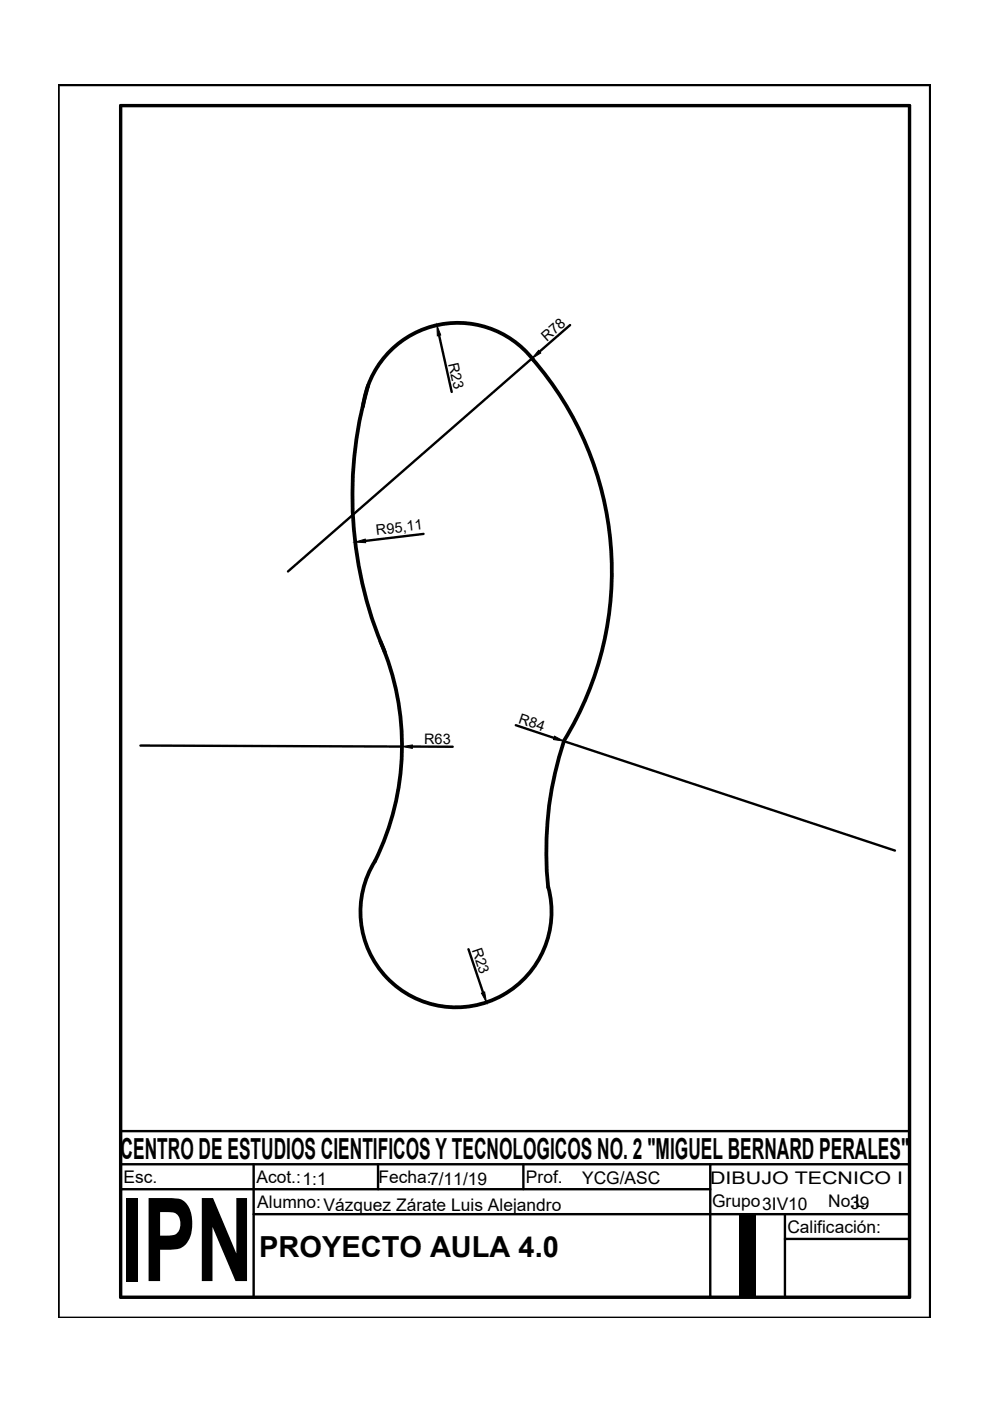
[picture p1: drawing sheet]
<svg xmlns="http://www.w3.org/2000/svg" width="210mm" height="297mm" viewBox="0 0 210 297" stroke-linecap="round" stroke-linejoin="round" font-family="sans-serif">
<!-- layer: LINEA CONTINUA GRUESA -->
<path d="M112.8 76a68.6 68.6 0 0 1 6.8 81.1M113 76.2a20.3 20.3 0 0 0-21.3-7 20.3 20.3 0 0 0-14.7 17M78 81.7a83.5 83.5 0 0 0 3.6 56.6M80.7 136a55.5 55.5 0 0 1-2.7 49.4 20.3 20.3 0 0 0 17.3 28.1 20.3 20.3 0 0 0 21-25.4M119.6 157.1a73.2 73.2 0 0 0-3.4 31" fill="none" stroke="#000" stroke-width=".8"/>
<path d="M12.4 18h184.8v261.4h-184.8zM93.1 71.1l2.7 12M112.7 76l-51.6 45.2M120.9 68.9l-6.5 5.6M89.8 113.2l-12.3 1.5M29.8 158.1l55.4 .2M87.4 158.3h8.6M109.4 153.8l8.1 2.7M119.6 157.1h.1M119.6 157.1l70.2 23.2M99.3 201.3l3.1 9.1" fill="none" stroke="#000" stroke-width=".51"/>
<path d="M92.6 69l.8 2-.7 .2zM114.2 74.3l.5 .5-2 1.2zM75.3 114.9l2.1-.6 .1 .8zM85.2 158.3l2.2-.4v.8zM117.6 156.1l2 1-2.2-.3zM102.1 210.6l.7-.3 .3 2.2z" fill="#000" stroke="#000" stroke-width=".21"/>
<!-- layer: Cuadro de datos -->
<path d="M25.6 239.8h167.2v35.2h-167.2zM25.6 246.8h167.2M25.6 252.1h125M53.8 246.8v28.2M53.8 257.4h139M80.2 246.8v5.3M111 246.8v5.3M150.6 246.8v28.2M166.4 257.4v17.6M166.4 262.7h26.4" fill="none" stroke="#000" stroke-width=".51"/>
<!-- layer: Margen -->
<path d="M25.6 22.4h167.2v252.6h-167.2z" fill="none" stroke="#000" stroke-width=".72"/>
<g font-size="24.6">
<text x="25.6" y="271.6">IPN</text>
<text x="155" y="275">I</text>
</g>
<g font-size="6.1">
<text x="25.6" y="245.7">CENTRO DE ESTUDIOS CIENTIFICOS Y TECNOLOGICOS NO. 2 &quot;MIGUEL BERNARD PERALES&quot;</text>
<text x="55" y="266.5">PROYECTO AULA 4.0</text>
</g>
<g font-size="3.7">
<text x="26.2" y="250.9">Esc.</text>
<text x="54.4" y="250.9">Acot.:1:1</text>
<text x="80.3" y="250.7">Fecha:7/11/19</text>
<text x="111.5" y="250.7">Prof.</text>
<text x="123.4" y="251">YCG/ASC</text>
<text x="150.6" y="251.1">DIBUJO TECNICO I</text>
<text x="54.5" y="256">Alumno:Vázquez Zárate Luis Alejandro</text>
<text x="151" y="255.9">Grupo3IV10</text>
<text x="175.6" y="255.9">No.L.</text>
<text x="180.2" y="256.4">39</text>
<text x="166.9" y="261.5">Calificación:</text>
</g>
<g font-size="3.1">
<text x="95.1" y="77.1" transform="rotate(77 95.1 77.1)">R23</text>
<text x="115.9" y="72.5" transform="rotate(-41 115.9 72.5)">R78</text>
<text x="79.9" y="113.4" transform="rotate(-7 79.9 113.4)">R95,11</text>
<text x="109.8" y="153.3" transform="rotate(18 109.8 153.3)">R84</text>
<text x="89.9" y="157.7">R63</text>
<text x="100" y="201.3" transform="rotate(71 100 201.3)">R23</text>
</g>
</svg>
